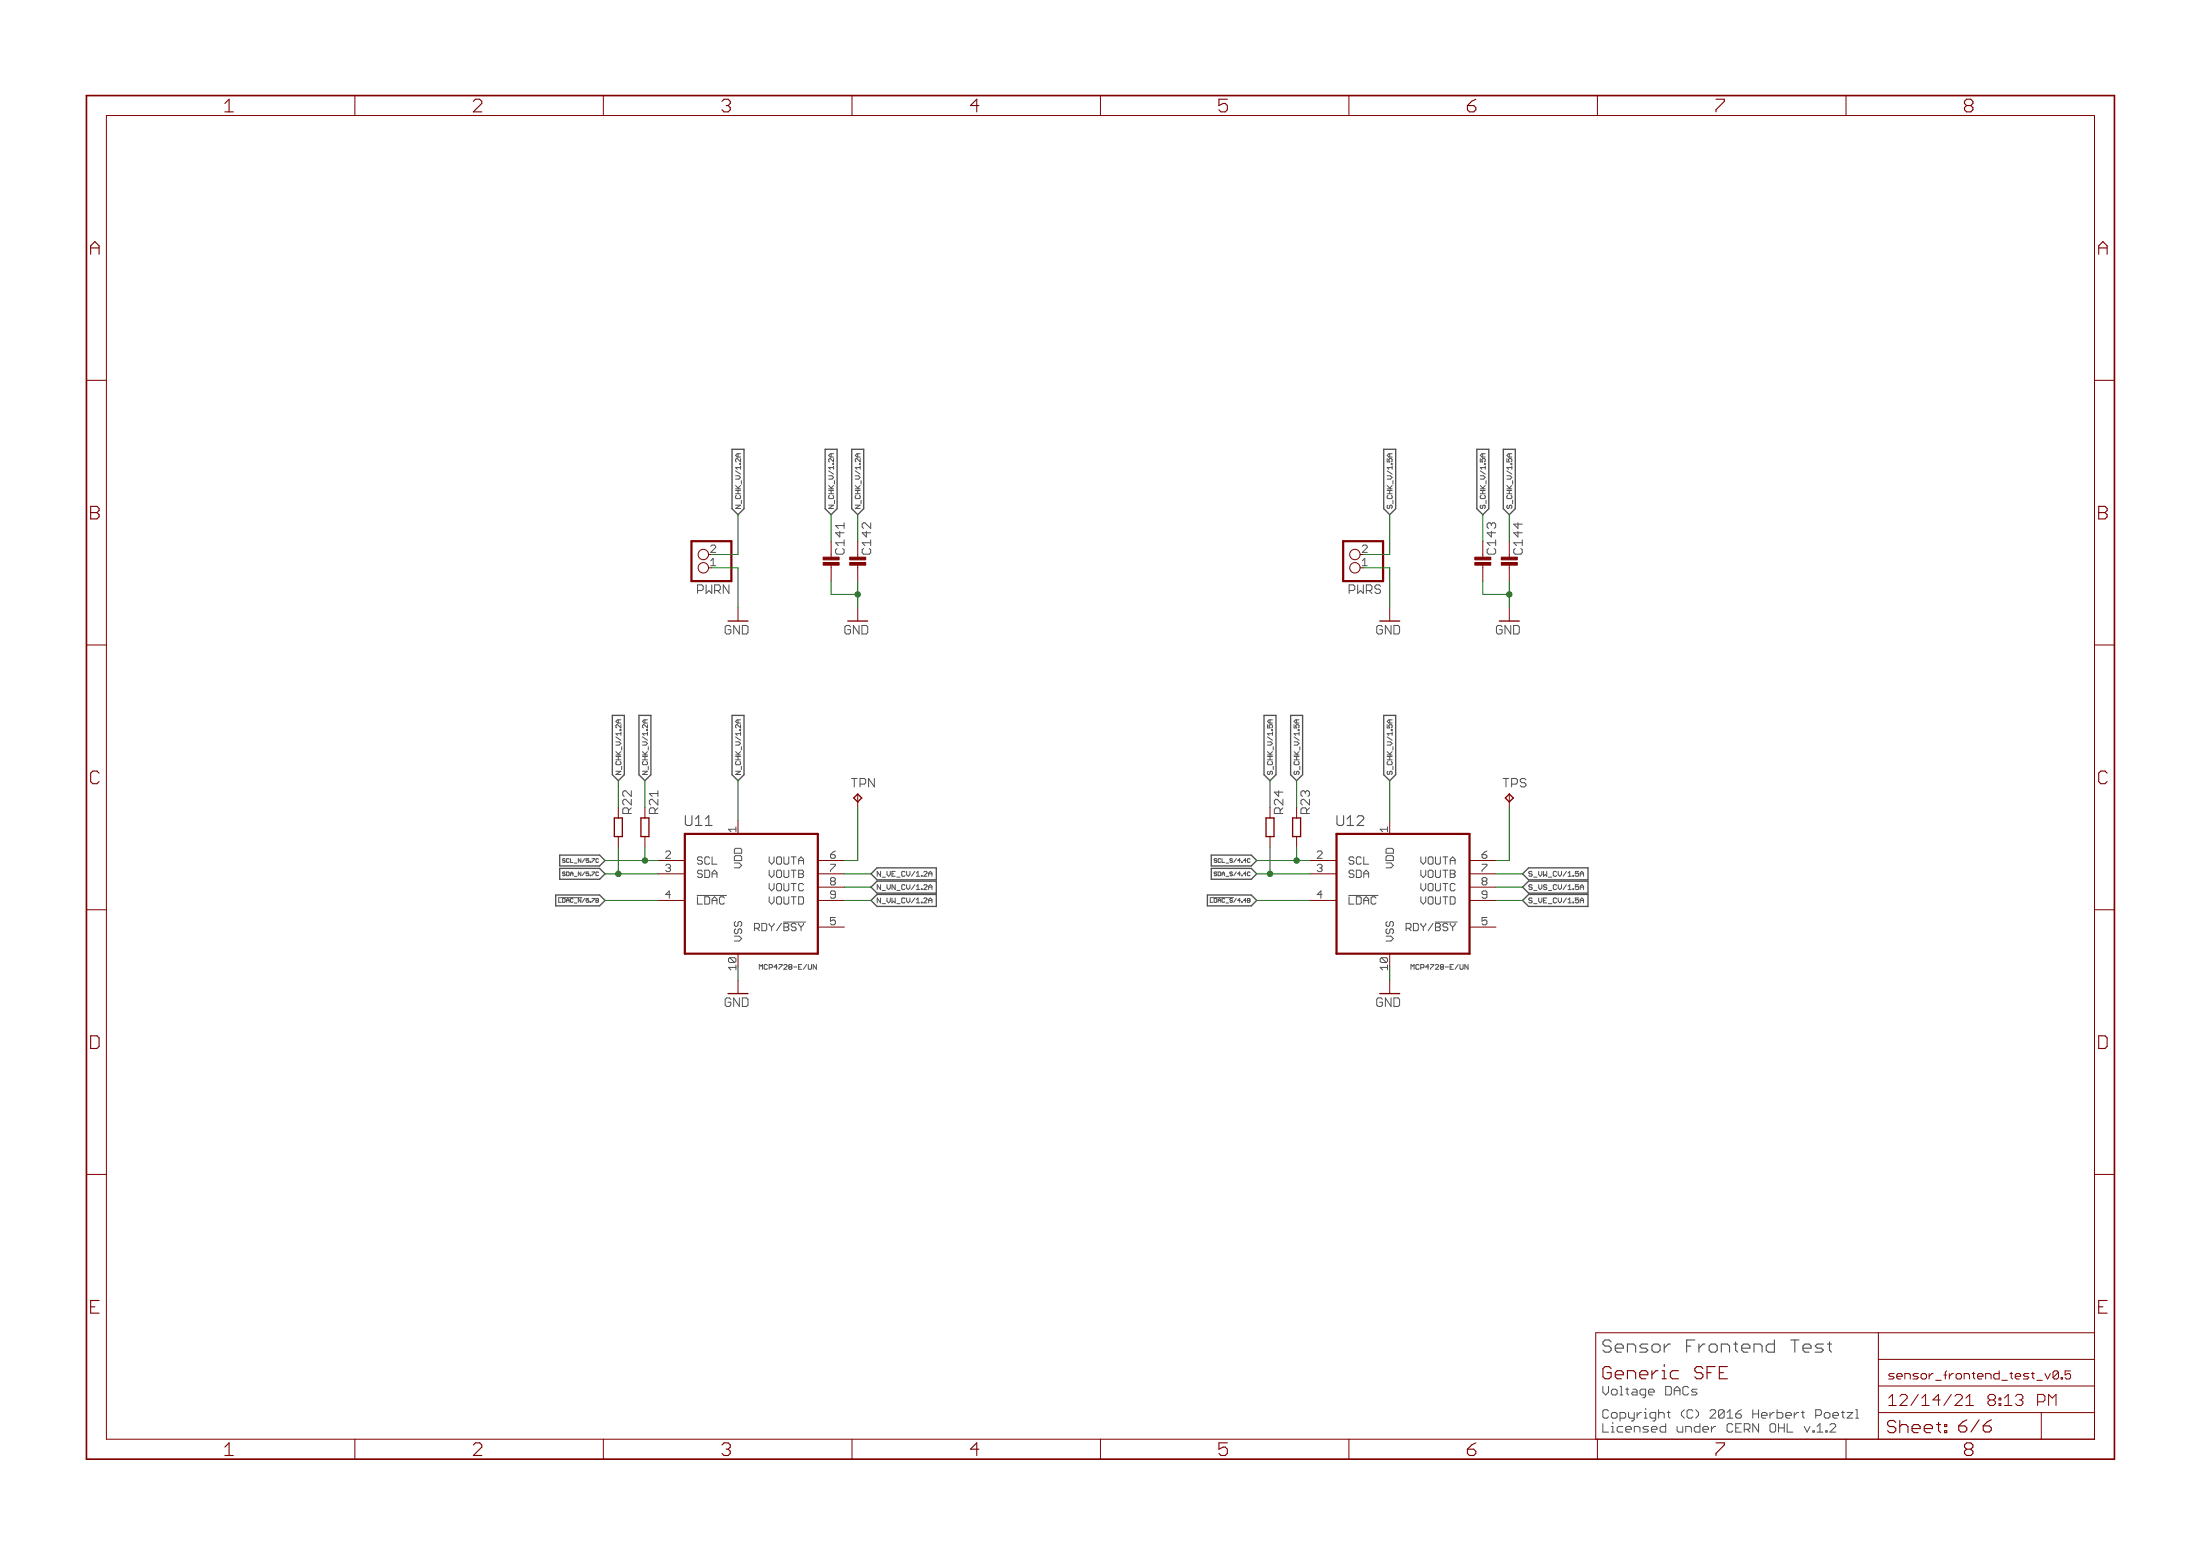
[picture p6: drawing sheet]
<svg xmlns="http://www.w3.org/2000/svg" width="420mm" height="297mm" viewBox="0 0 420 297" stroke-linecap="round" stroke-linejoin="round" font-family="sans-serif">
<g fill="none" stroke="#505050" stroke-width=".19">
<path d="M106.7 171.4h4.4M133.1 170.9h5.6M144.1 177.2h.7M144.8 176.3h-.7v1.4M149.6 176h4.3M231.1 171.4h4.5M257.6 170.9h5.6M268.5 177.2h.7M269.2 176.3h-.7v1.4M274.1 176h4.2M145.6 184.1l-.3 .3-.3-.3v.9M270.1 184.1l-.3 .3-.3-.3v.9"/>
<path d="M350.6 272v.3l-1.1 1.1h1.1"/>
</g>
<g fill="none" stroke="#505050" stroke-width=".25">
<path d="M139.8 85.8h2.3v11.3l-1.2 1.2-1.1-1.2zM157.6 85.8h2.3v11.3l-1.2 1.2-1.1-1.2zM162.7 85.8h2.3v11.3l-1.2 1.2-1.1-1.2zM264.3 85.8h2.3v11.3l-1.2 1.2-1.1-1.2zM282 85.8h2.3v11.3l-1.1 1.2-1.2-1.2zM287.1 85.8h2.3v11.3l-1.2 1.2-1.1-1.2zM116.9 136.6h2.3v11.3l-1.1 1.1-1.2-1.1zM122 136.6h2.3v11.3l-1.1 1.1-1.2-1.1zM139.8 136.6h2.3v11.3l-1.2 1.1-1.1-1.1zM241.4 136.6h2.3v11.3l-1.2 1.1-1.1-1.1zM246.5 136.6h2.3v11.3l-1.2 1.1-1.1-1.1zM264.3 136.6h2.3v11.3l-1.2 1.1-1.1-1.1z"/>
<path d="M106.1 170.9h8.4l1 1-1 1h-8.4zM106.9 163.2h7.6l1 1.1-1 1h-7.6zM106.9 165.8h7.6l1 1-1 1.1h-7.6zM167.5 165.7h11.3v2.3h-11.3l-1.2-1.2zM167.5 168.2h11.3v2.3h-11.3l-1.2-1.1zM167.5 170.8h11.3v2.2h-11.3l-1.2-1.1zM230.6 170.9h8.4l1 1-1 1h-8.4zM231.3 163.2h7.7l1 1.1-1 1h-7.7zM231.3 165.8h7.7l1 1-1 1.1h-7.7zM290.8 166.8l1.1-1.1h11.4v2.3h-11.4zM290.8 169.4l1.1-1.2h11.4v2.3h-11.4zM290.8 171.9l1.1-1.1h11.4v2.2h-11.4z"/>
</g>
<g fill="none" stroke="#800000" stroke-width=".19">
<path d="M67.8 18.2v3.9M115.2 18.2v3.9M162.7 18.2v3.9M210.2 18.2v3.9M257.6 18.2v3.9M305.1 18.2v3.9M352.6 18.2v3.9M20.3 22.1h379.7v252.6h-379.7zM16.5 72.6h3.8M400 72.6h3.8M140.9 116v2.6M158.7 107.9v3"/>
<path d="M163.8 107.9v3M163.8 116v2.6M265.4 116v2.6M283.2 107.9v3M288.2 107.9v3M288.2 116v2.6M16.5 123.1h3.8M400 123.1h3.8M118.1 154.1v2M118.1 159.7v2M123.2 154.1v2M123.2 159.7v2"/>
<path d="M140.9 156.7v2.5M163.8 151.6v2.5M242.5 154.1v2M242.5 159.7v2M247.6 154.1v2M247.6 159.7v2M265.4 156.7v2.5M288.2 151.6v2.5M16.5 173.7h3.8M125.7 164.3h5.1M125.7 166.8h5.1M125.7 171.9h5.1"/>
<path d="M156.2 164.3h5.1M156.2 166.8h5.1M156.2 171.9h5.1M156.2 177h5.1M156.2 169.4h5.1M250.2 164.3h5M250.2 166.8h5M250.2 171.9h5M280.6 164.3h5.1M280.6 166.8h5.1M280.6 171.9h5.1M280.6 177h5.1"/>
<path d="M280.6 169.4h5.1M400 173.7h3.8M140.9 187.1v2.6M265.4 187.1v2.6M16.5 224.2h3.8M400 224.2h3.8M358.7 254.4v20.3M358.7 259.5h41.3M400 254.4h-95.2v20.3M67.8 274.7v3.9M115.2 274.7v3.9M162.7 274.7v3.9"/>
<path d="M210.2 274.7v3.9M257.6 274.7v3.9M305.1 274.7v3.9M352.6 274.7v3.9M358.7 269.7h41.3M358.7 264.6h41.3M389.8 269.7v5"/>
<circle cx="134.3" cy="108.4" r=".99"/>
<circle cx="134.3" cy="105.9" r=".99"/>
<circle cx="258.8" cy="108.4" r=".99"/>
<circle cx="258.8" cy="105.9" r=".99"/>
</g>
<path d="M132.1 103.3h7.6v7.6h-7.6zM256.5 103.3h7.6v7.6h-7.6zM130.8 159.2h25.4v22.9h-25.4zM255.2 159.2h25.4v22.9h-25.4z" fill="none" stroke="#800000" stroke-width=".42"/>
<g fill="#800000" stroke="#800000" stroke-width=".19">
<path d="M157.2 107.4h3.1v.5h-3.1z"/>
<path d="M157.2 106.4h3.1v.5h-3.1z"/>
<path d="M162.3 107.4h3v.5h-3z"/>
<path d="M162.3 106.4h3v.5h-3z"/>
<path d="M281.7 107.4h3v.5h-3z"/>
<path d="M281.7 106.4h3v.5h-3z"/>
<path d="M286.7 107.4h3.1v.5h-3.1z"/>
<path d="M286.7 106.4h3.1v.5h-3.1z"/>
</g>
<path d="M117.3 156.1h1.6v3.6h-1.6zM122.4 156.1h1.5v3.6h-1.5zM163 152.3l.8-.7 .8 .7-.8 .8zM241.8 156.1h1.5v3.6h-1.5zM246.9 156.1h1.5v3.6h-1.5zM287.5 152.3l.7-.7 .8 .7-.8 .8z" fill="none" stroke="#800000" stroke-width=".25"/>
<path d="M16.5 18.2h387.3v260.4h-387.3z" fill="none" stroke="#800000" stroke-width=".32"/>
<g fill="none" stroke="#008000" stroke-width=".19">
<path d="M140.9 98.3v7.6h-5M158.7 98.3v5M163.8 98.3v5M265.4 98.3v7.6h-5.1M283.2 98.3v5M288.2 98.3v5M135.9 108.4h5v7.6M158.7 110.9v2.6h5.1M163.8 110.9v5.1M260.3 108.4h5.1v7.6M283.2 110.9v2.6h5M288.2 110.9v5.1"/>
<path d="M118.1 149v5.1M123.2 149v5.1M140.9 149v7.7M163.8 154.1v10.2h-2.5M242.5 149v5.1M247.6 149v5.1M265.4 149v7.7M288.2 154.1v10.2h-2.5M115.5 164.3h10.2M115.5 166.8h10.2M115.5 171.9h10.2M118.1 161.7v5.1"/>
<path d="M123.2 161.7v2.6M161.3 166.8h5M161.3 171.9h5M161.3 169.4h5M240 164.3h10.2M240 166.8h10.2M240 171.9h10.2M242.5 161.7v5.1M247.6 161.7v2.6M285.7 166.8h5.1M285.7 171.9h5.1M285.7 169.4h5.1"/>
<path d="M140.9 184.6v2.5M265.4 184.6v2.5"/>
</g>
<g fill="#008000" stroke="#008000" stroke-width=".19">
<circle cx="247.6" cy="164.3" r=".51"/>
<circle cx="242.5" cy="166.8" r=".51"/>
<circle cx="118.1" cy="166.8" r=".51"/>
<circle cx="123.2" cy="164.3" r=".51"/>
<circle cx="163.8" cy="113.5" r=".51"/>
<circle cx="288.2" cy="113.5" r=".51"/>
</g>
<g font-size="3.7" fill="#800000">
<text x="42.9" y="21.4">1</text>
<text x="90.4" y="21.4">2</text>
<text x="137.9" y="21.4">3</text>
<text x="185.3" y="21.4">4</text>
<text x="232.8" y="21.4">5</text>
<text x="280.3" y="21.4">6</text>
<text x="327.7" y="21.4">7</text>
<text x="375.2" y="21.4">8</text>
<text x="17.3" y="48.6">A</text>
<text x="400.8" y="48.6">A</text>
<text x="17.3" y="99.2">B</text>
<text x="400.8" y="99.2">B</text>
<text x="17.3" y="149.7">C</text>
<text x="400.8" y="149.7">C</text>
<text x="17.3" y="200.2">D</text>
<text x="400.8" y="200.2">D</text>
<text x="17.3" y="250.8">E</text>
<text x="400.8" y="250.8">E</text>
<text x="42.9" y="277.9">1</text>
<text x="90.4" y="277.9">2</text>
<text x="137.9" y="277.9">3</text>
<text x="185.3" y="277.9">4</text>
<text x="232.8" y="277.9">5</text>
<text x="280.3" y="277.9">6</text>
<text x="327.7" y="277.9">7</text>
<text x="375.2" y="277.9">8</text>
</g>
<text font-size="3.6" fill="#505050" x="306" y="258.2">Sensor Frontend Test</text>
<g font-size="3.6" fill="#800000">
<text x="306" y="263.3">Generic SFE</text>
<text x="360.4" y="273.6">Sheet: 6/6</text>
</g>
<g font-size="3.2" fill="#800000">
<text x="360.6" y="268.4">12/14/21</text>
<text x="378.2" y="268.4">8:13 PM</text>
</g>
<g font-size="2.9" fill="#505050">
<text x="130.8" y="157.7">U11</text>
<text x="255.2" y="157.7">U12</text>
</g>
<g font-size="2.5" fill="#800000">
<text x="161.3" y="105.9" transform="rotate(-90 161.3 105.9)">C141</text>
<text x="166.4" y="105.9" transform="rotate(-90 166.4 105.9)">C142</text>
<text x="285.7" y="105.9" transform="rotate(-90 285.7 105.9)">C143</text>
<text x="290.8" y="105.9" transform="rotate(-90 290.8 105.9)">C144</text>
<text x="138.4" y="121.1">GND</text>
<text x="161.3" y="121.1">GND</text>
<text x="262.9" y="121.1">GND</text>
<text x="285.7" y="121.1">GND</text>
<text x="138.4" y="192.2">GND</text>
<text x="262.9" y="192.2">GND</text>
</g>
<g font-size="2.5" fill="#505050">
<text x="133.7" y="113.4">PWRN</text>
<text x="258.1" y="113.4">PWRS</text>
<text x="120.6" y="155.4" transform="rotate(-90 120.6 155.4)">R22</text>
<text x="125.7" y="155.4" transform="rotate(-90 125.7 155.4)">R21</text>
<text x="162.5" y="150.3">TPN</text>
<text x="245.1" y="155.4" transform="rotate(-90 245.1 155.4)">R24</text>
<text x="250.2" y="155.4" transform="rotate(-90 250.2 155.4)">R23</text>
<text x="287" y="150.3">TPS</text>
<text x="306" y="266.4">Voltage DACs</text>
<text x="306" y="270.8">Copyright (C) 2016 Herbert Poetzl</text>
<text x="306" y="273.5">Licensed under CERN OHL v.1.2</text>
</g>
<text font-size="2.3" fill="#800000" x="360.6" y="263.3">sensor_frontend_test_v0.5</text>
<g font-size="2.1" fill="#505050">
<text x="135.7" y="105.5">2</text>
<text x="260.1" y="105.5">2</text>
<text x="140.6" y="158.8" transform="rotate(-90 140.6 158.8)">1</text>
<text x="265" y="158.8" transform="rotate(-90 265 158.8)">1</text>
<text x="127.2" y="163.9">2</text>
<text x="127.2" y="166.5">3</text>
<text x="133.1" y="165">SCL</text>
<text x="133.1" y="167.6">SDA</text>
<text x="141.7" y="165.4" transform="rotate(-90 141.7 165.4)">VDD</text>
<text x="147.4" y="167.6">VOUTB</text>
<text x="147.4" y="165">VOUTA</text>
<text x="158.5" y="166.5">7</text>
<text x="158.5" y="163.9">6</text>
<text x="251.6" y="163.9">2</text>
<text x="251.6" y="166.5">3</text>
<text x="257.6" y="165">SCL</text>
<text x="257.6" y="167.6">SDA</text>
<text x="266.2" y="165.4" transform="rotate(-90 266.2 165.4)">VDD</text>
<text x="271.8" y="167.6">VOUTB</text>
<text x="271.8" y="165">VOUTA</text>
<text x="283" y="166.5">7</text>
<text x="283" y="163.9">6</text>
<text x="127.2" y="171.5">4</text>
<text x="133.1" y="172.7">LDAC</text>
<text x="147.4" y="172.7">VOUTD</text>
<text x="147.4" y="170.1">VOUTC</text>
<text x="158.5" y="171.5">9</text>
<text x="158.5" y="169">8</text>
<text x="251.6" y="171.5">4</text>
<text x="257.6" y="172.7">LDAC</text>
<text x="271.8" y="172.7">VOUTD</text>
<text x="271.8" y="170.1">VOUTC</text>
<text x="283" y="171.5">9</text>
<text x="283" y="169">8</text>
<text x="141.7" y="179.7" transform="rotate(-90 141.7 179.7)">VSS</text>
<text x="144.8" y="177.7">RDY/BSY</text>
<text x="158.5" y="176.6">5</text>
<text x="266.2" y="179.7" transform="rotate(-90 266.2 179.7)">VSS</text>
<text x="269.3" y="177.7">RDY/BSY</text>
<text x="283" y="176.6">5</text>
</g>
<g font-size="2.1" fill="#800000">
<text x="135.7" y="108">1</text>
<text x="260.1" y="108">1</text>
<text x="140.6" y="185" transform="rotate(-90 140.6 185)">10</text>
<text x="265" y="185" transform="rotate(-90 265 185)">10</text>
</g>
<g font-size="1.4" fill="#505050">
<text x="141.5" y="97.1" transform="rotate(-90 141.5 97.1)">N_CHK_V/1.2A</text>
<text x="159.2" y="97.1" transform="rotate(-90 159.2 97.1)">N_CHK_V/1.2A</text>
<text x="164.3" y="97.1" transform="rotate(-90 164.3 97.1)">N_CHK_V/1.2A</text>
<text x="265.9" y="97.1" transform="rotate(-90 265.9 97.1)">S_CHK_V/1.5A</text>
<text x="283.7" y="97.1" transform="rotate(-90 283.7 97.1)">S_CHK_V/1.5A</text>
<text x="288.8" y="97.1" transform="rotate(-90 288.8 97.1)">S_CHK_V/1.5A</text>
<text x="118.6" y="147.9" transform="rotate(-90 118.6 147.9)">N_CHK_V/1.2A</text>
<text x="123.7" y="147.9" transform="rotate(-90 123.7 147.9)">N_CHK_V/1.2A</text>
<text x="141.5" y="147.9" transform="rotate(-90 141.5 147.9)">N_CHK_V/1.2A</text>
<text x="243.1" y="147.9" transform="rotate(-90 243.1 147.9)">S_CHK_V/1.5A</text>
<text x="248.1" y="147.9" transform="rotate(-90 248.1 147.9)">S_CHK_V/1.5A</text>
<text x="265.9" y="147.9" transform="rotate(-90 265.9 147.9)">S_CHK_V/1.5A</text>
<text x="167.5" y="167.3">N_VE_CV/1.2A</text>
<text x="291.9" y="167.3">S_VW_CV/1.5A</text>
<text x="167.5" y="169.9">N_VN_CV/1.2A</text>
<text x="167.5" y="172.4">N_VW_CV/1.2A</text>
<text x="291.9" y="169.9">S_VS_CV/1.5A</text>
<text x="291.9" y="172.4">S_VE_CV/1.5A</text>
<text x="146" y="185.1">MCP4728-E/UN</text>
<text x="270.5" y="185.1">MCP4728-E/UN</text>
</g>
<g font-size="1.1" fill="#505050">
<text x="107.5" y="167.2">SDA_N/5.7C</text>
<text x="107.5" y="164.7">SCL_N/5.7C</text>
<text x="232" y="164.7">SCL_S/4.4C</text>
<text x="232" y="167.2">SDA_S/4.4C</text>
<text x="106.8" y="172.3">LDAC_N/5.7B</text>
<text x="231.3" y="172.3">LDAC_S/4.4B</text>
</g>
</svg>
